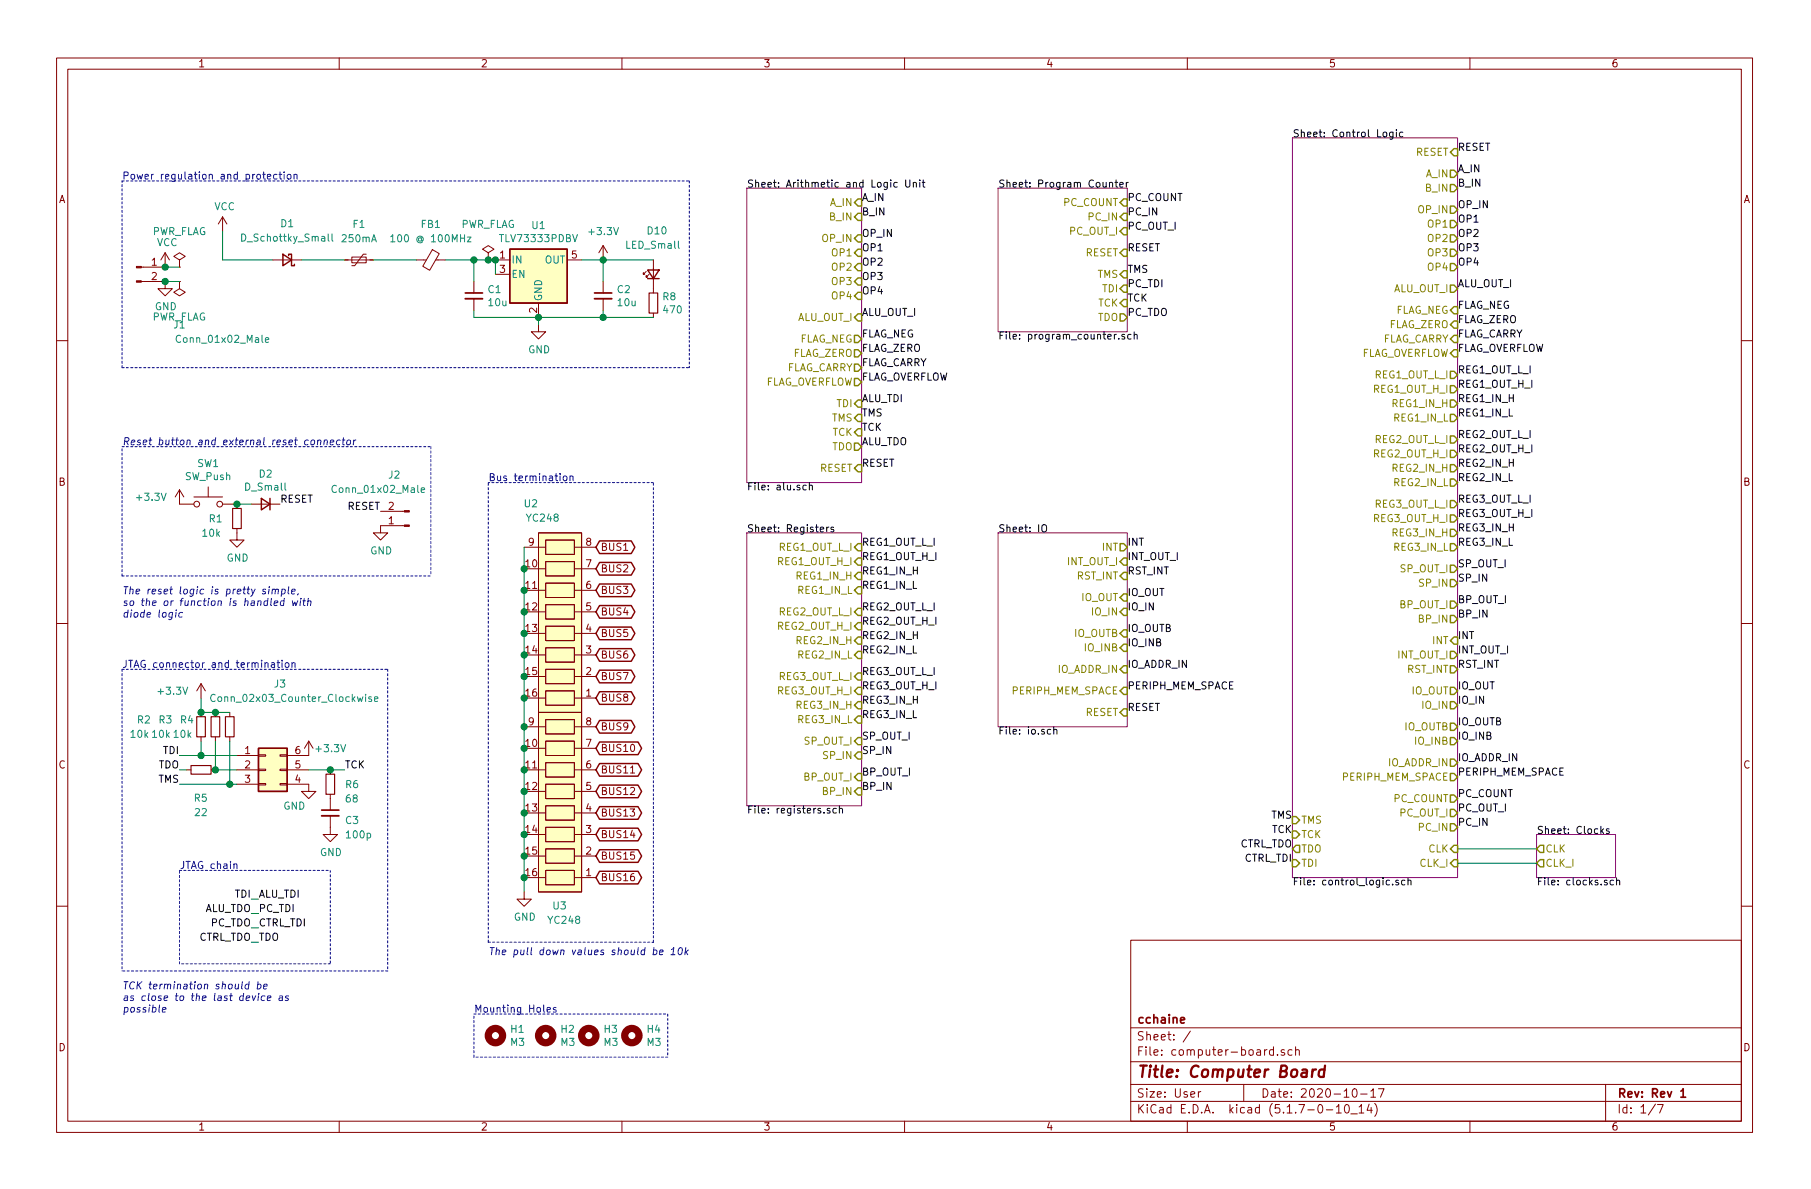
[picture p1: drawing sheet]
EESchema Schematic File Version 4
EELAYER 30 0
EELAYER END
$Descr User 12598 8268
encoding utf-8
Sheet 1 7
Title "Computer Board"
Date "2020-10-17"
Rev "Rev 1"
Comp "cchaine"
Comment1 ""
Comment2 ""
Comment3 ""
Comment4 ""
$EndDescr
$Comp
L YC248:YC248 U?
U 1 1
P 3350 5600
AR Path="/5F97DCB2/5FBC1998" Ref="U?"  Part="1" 
AR Path="/5FBC1998" Ref="U3"  Part="1" 
F 0 "U3" V 2650 5000 50  0000 L CNN
F 1 "YC248" V 2550 4900 50  0000 L CNN
F 2 "Resistor_SMD:YC248" H 3350 5600 50  0001 C CNN
F 3 "" H 3350 5600 50  0001 C CNN
	1    3350 5600
	0    -1   -1   0   
$EndComp
$Comp
L YC248:YC248 U?
U 1 1
P 3350 4350
AR Path="/5F97DCB2/5FBC199E" Ref="U?"  Part="1" 
AR Path="/5FBC199E" Ref="U2"  Part="1" 
F 0 "U2" V 4200 3950 50  0000 L CNN
F 1 "YC248" V 4100 3800 50  0000 L CNN
F 2 "Resistor_SMD:YC248" H 3350 4350 50  0001 C CNN
F 3 "" H 3350 4350 50  0001 C CNN
	1    3350 4350
	0    -1   -1   0   
$EndComp
$Comp
L power:GND #PWR?
U 1 1
P 3650 6200
AR Path="/5F97DCB2/5FBC19B4" Ref="#PWR?"  Part="1" 
AR Path="/5FBC19B4" Ref="#PWR0121"  Part="1" 
F 0 "#PWR0121" H 3650 5950 50  0001 C CNN
F 1 "GND" H 3655 6027 50  0000 C CNN
F 2 "" H 3650 6200 50  0001 C CNN
F 3 "" H 3650 6200 50  0001 C CNN
	1    3650 6200
	1    0    0    -1  
$EndComp
Wire Wire Line
	3650 6200 3650 6100
Connection ~ 3650 3950
Wire Wire Line
	3650 3950 3650 3800
Connection ~ 3650 4100
Wire Wire Line
	3650 4100 3650 3950
Connection ~ 3650 4250
Wire Wire Line
	3650 4250 3650 4100
Connection ~ 3650 4400
Wire Wire Line
	3650 4400 3650 4250
Connection ~ 3650 4550
Wire Wire Line
	3650 4550 3650 4400
Connection ~ 3650 4700
Wire Wire Line
	3650 4700 3650 4550
Connection ~ 3650 4850
Wire Wire Line
	3650 4850 3650 4700
Connection ~ 3650 5050
Wire Wire Line
	3650 5050 3650 4850
Connection ~ 3650 5200
Wire Wire Line
	3650 5200 3650 5050
Connection ~ 3650 5350
Wire Wire Line
	3650 5350 3650 5200
Connection ~ 3650 5500
Wire Wire Line
	3650 5500 3650 5350
Connection ~ 3650 5650
Wire Wire Line
	3650 5650 3650 5500
Connection ~ 3650 5800
Wire Wire Line
	3650 5800 3650 5650
Connection ~ 3650 5950
Wire Wire Line
	3650 5950 3650 5800
Connection ~ 3650 6100
Wire Wire Line
	3650 6100 3650 5950
Wire Notes Line
	3400 6550 3400 3350
Text Notes 3400 3350 0    50   ~ 0
Bus termination
Text Notes 3400 6650 0    50   Italic 0
The pull down values should be 10k
Wire Notes Line
	3400 6550 4550 6550
Wire Notes Line
	4550 6550 4550 3350
Wire Notes Line
	4550 3350 3400 3350
$Comp
L Switch:SW_Push SW1
U 1 1
P 1450 3500
F 0 "SW1" H 1450 3785 50  0000 C CNN
F 1 "SW_Push" H 1450 3694 50  0000 C CNN
F 2 "Button_Switch_SMD:Panasonic_EVQPUJ_EVQPUA" H 1450 3700 50  0001 C CNN
F 3 "~" H 1450 3700 50  0001 C CNN
	1    1450 3500
	1    0    0    -1  
$EndComp
$Comp
L Device:R_Small R1
U 1 1
P 1650 3600
F 0 "R1" H 1450 3600 50  0000 L CNN
F 1 "10k" H 1400 3500 50  0000 L CNN
F 2 "Resistor_SMD:R_0402_1005Metric_Pad0.72x0.64mm_HandSolder" H 1650 3600 50  0001 C CNN
F 3 "~" H 1650 3600 50  0001 C CNN
	1    1650 3600
	1    0    0    -1  
$EndComp
$Comp
L power:+3.3V #PWR0122
U 1 1
P 1250 3500
F 0 "#PWR0122" H 1250 3350 50  0001 C CNN
F 1 "+3.3V" H 1050 3550 50  0000 C CNN
F 2 "" H 1250 3500 50  0001 C CNN
F 3 "" H 1250 3500 50  0001 C CNN
	1    1250 3500
	1    0    0    -1  
$EndComp
$Comp
L power:GND #PWR?
U 1 1
P 1650 3700
AR Path="/5F97DCB2/5FAB7C98" Ref="#PWR?"  Part="1" 
AR Path="/5FAB7C98" Ref="#PWR0123"  Part="1" 
F 0 "#PWR0123" H 1650 3450 50  0001 C CNN
F 1 "GND" H 1655 3527 50  0000 C CNN
F 2 "" H 1650 3700 50  0001 C CNN
F 3 "" H 1650 3700 50  0001 C CNN
	1    1650 3700
	1    0    0    -1  
$EndComp
Wire Notes Line
	850  4000 850  3100
Text Notes 850  3100 0    50   Italic 0
Reset button and external reset connector
$Sheet
S 5200 3700 800  1900
U 5F8C07F0
F0 "Registers" 50
F1 "registers.sch" 50
F2 "REG2_OUT_L_I" I R 6000 4250 50 
F3 "REG2_OUT_H_I" I R 6000 4350 50 
F4 "REG3_OUT_L_I" I R 6000 4700 50 
F5 "REG3_OUT_H_I" I R 6000 4800 50 
F6 "SP_OUT_I" I R 6000 5150 50 
F7 "SP_IN" I R 6000 5250 50 
F8 "BP_OUT_I" I R 6000 5400 50 
F9 "BP_IN" I R 6000 5500 50 
F10 "REG3_IN_H" I R 6000 4900 50 
F11 "REG3_IN_L" I R 6000 5000 50 
F12 "REG1_IN_H" I R 6000 4000 50 
F13 "REG1_IN_L" I R 6000 4100 50 
F14 "REG2_IN_H" I R 6000 4450 50 
F15 "REG2_IN_L" I R 6000 4550 50 
F16 "REG1_OUT_L_I" I R 6000 3800 50 
F17 "REG1_OUT_H_I" I R 6000 3900 50 
$EndSheet
$Sheet
S 9000 950  1150 5150
U 5F8B5E3D
F0 "Control Logic" 50
F1 "control_logic.sch" 50
F2 "TMS" I L 9000 5700 50 
F3 "TCK" I L 9000 5800 50 
F4 "TDI" I L 9000 6000 50 
F5 "TDO" O L 9000 5900 50 
F6 "A_IN" O R 10150 1200 50 
F7 "B_IN" O R 10150 1300 50 
F8 "OP_IN" O R 10150 1450 50 
F9 "OP1" O R 10150 1550 50 
F10 "OP2" O R 10150 1650 50 
F11 "OP3" O R 10150 1750 50 
F12 "OP4" O R 10150 1850 50 
F13 "ALU_OUT_I" O R 10150 2000 50 
F14 "FLAG_NEG" I R 10150 2150 50 
F15 "FLAG_ZERO" I R 10150 2250 50 
F16 "FLAG_CARRY" I R 10150 2350 50 
F17 "FLAG_OVERFLOW" I R 10150 2450 50 
F18 "REG1_OUT_L_I" O R 10150 2600 50 
F19 "REG1_OUT_H_I" O R 10150 2700 50 
F20 "REG1_IN_H" O R 10150 2800 50 
F21 "REG1_IN_L" O R 10150 2900 50 
F22 "REG2_OUT_L_I" O R 10150 3050 50 
F23 "REG2_OUT_H_I" O R 10150 3150 50 
F24 "REG2_IN_H" O R 10150 3250 50 
F25 "REG2_IN_L" O R 10150 3350 50 
F26 "REG3_OUT_L_I" O R 10150 3500 50 
F27 "REG3_OUT_H_I" O R 10150 3600 50 
F28 "REG3_IN_H" O R 10150 3700 50 
F29 "REG3_IN_L" O R 10150 3800 50 
F30 "SP_OUT_I" O R 10150 3950 50 
F31 "SP_IN" O R 10150 4050 50 
F32 "BP_OUT_I" O R 10150 4200 50 
F33 "BP_IN" O R 10150 4300 50 
F34 "PC_COUNT" O R 10150 5550 50 
F35 "PC_OUT_I" O R 10150 5650 50 
F36 "PC_IN" O R 10150 5750 50 
F37 "CLK" I R 10150 5900 50 
F38 "CLK_I" I R 10150 6000 50 
F39 "RESET" I R 10150 1050 50 
F40 "INT" I R 10150 4450 50 
F41 "INT_OUT_I" O R 10150 4550 50 
F42 "RST_INT" O R 10150 4650 50 
F43 "IO_OUT" O R 10150 4800 50 
F44 "IO_IN" O R 10150 4900 50 
F45 "IO_OUTB" O R 10150 5050 50 
F46 "IO_INB" O R 10150 5150 50 
F47 "IO_ADDR_IN" O R 10150 5300 50 
F48 "PERIPH_MEM_SPACE" O R 10150 5400 50 
$EndSheet
Wire Wire Line
	10700 6000 10150 6000
Wire Wire Line
	10150 5900 10700 5900
$Sheet
S 10700 5800 550  300 
U 5F97DC64
F0 "Clocks" 50
F1 "clocks.sch" 50
F2 "CLK" O L 10700 5900 50 
F3 "CLK_I" O L 10700 6000 50 
$EndSheet
$Comp
L power:GND #PWR?
U 1 1
P 2150 5450
AR Path="/5F97DCB2/5FA107AD" Ref="#PWR?"  Part="1" 
AR Path="/5FA107AD" Ref="#PWR0124"  Part="1" 
F 0 "#PWR0124" H 2150 5200 50  0001 C CNN
F 1 "GND" H 2050 5300 50  0000 C CNN
F 2 "" H 2150 5450 50  0001 C CNN
F 3 "" H 2150 5450 50  0001 C CNN
	1    2150 5450
	1    0    0    -1  
$EndComp
$Comp
L Device:R_Small R2
U 1 1
P 1400 5050
F 0 "R2" H 950 5100 50  0000 L CNN
F 1 "10k" H 900 5000 50  0000 L CNN
F 2 "Resistor_SMD:R_0402_1005Metric_Pad0.72x0.64mm_HandSolder" H 1400 5050 50  0001 C CNN
F 3 "~" H 1400 5050 50  0001 C CNN
	1    1400 5050
	1    0    0    -1  
$EndComp
$Comp
L Device:R_Small R3
U 1 1
P 1500 5050
F 0 "R3" H 1100 5100 50  0000 L CNN
F 1 "10k" H 1050 5000 50  0000 L CNN
F 2 "Resistor_SMD:R_0402_1005Metric_Pad0.72x0.64mm_HandSolder" H 1500 5050 50  0001 C CNN
F 3 "~" H 1500 5050 50  0001 C CNN
	1    1500 5050
	1    0    0    -1  
$EndComp
$Comp
L Device:R_Small R4
U 1 1
P 1600 5050
F 0 "R4" H 1250 5100 50  0000 L CNN
F 1 "10k" H 1200 5000 50  0000 L CNN
F 2 "Resistor_SMD:R_0402_1005Metric_Pad0.72x0.64mm_HandSolder" H 1600 5050 50  0001 C CNN
F 3 "~" H 1600 5050 50  0001 C CNN
	1    1600 5050
	1    0    0    -1  
$EndComp
Wire Wire Line
	1650 5450 1600 5450
Wire Wire Line
	1650 5350 1500 5350
Wire Wire Line
	1650 5250 1400 5250
Wire Wire Line
	1600 5150 1600 5450
Connection ~ 1600 5450
Wire Wire Line
	1600 5450 1250 5450
Wire Wire Line
	1500 5150 1500 5350
Wire Wire Line
	1400 5150 1400 5250
Connection ~ 1400 5250
Wire Wire Line
	1400 5250 1250 5250
$Comp
L power:+3.3V #PWR0125
U 1 1
P 1400 4850
F 0 "#PWR0125" H 1400 4700 50  0001 C CNN
F 1 "+3.3V" H 1200 4900 50  0000 C CNN
F 2 "" H 1400 4850 50  0001 C CNN
F 3 "" H 1400 4850 50  0001 C CNN
	1    1400 4850
	1    0    0    -1  
$EndComp
Wire Wire Line
	1400 4850 1400 4950
Wire Wire Line
	1400 4950 1500 4950
Connection ~ 1400 4950
Connection ~ 1500 4950
Wire Wire Line
	1500 4950 1600 4950
Wire Wire Line
	2150 5350 2300 5350
$Comp
L power:+3.3V #PWR0126
U 1 1
P 2150 5250
F 0 "#PWR0126" H 2150 5100 50  0001 C CNN
F 1 "+3.3V" H 2300 5300 50  0000 C CNN
F 2 "" H 2150 5250 50  0001 C CNN
F 3 "" H 2150 5250 50  0001 C CNN
	1    2150 5250
	1    0    0    -1  
$EndComp
$Comp
L Device:R_Small R6
U 1 1
P 2300 5450
F 0 "R6" H 2400 5450 50  0000 L CNN
F 1 "68" H 2400 5350 50  0000 L CNN
F 2 "Resistor_SMD:R_0402_1005Metric_Pad0.72x0.64mm_HandSolder" H 2300 5450 50  0001 C CNN
F 3 "~" H 2300 5450 50  0001 C CNN
	1    2300 5450
	1    0    0    -1  
$EndComp
Connection ~ 2300 5350
Wire Wire Line
	2300 5350 2400 5350
$Comp
L Device:C_Small C3
U 1 1
P 2300 5650
F 0 "C3" H 2400 5600 50  0000 L CNN
F 1 "100p" H 2400 5500 50  0000 L CNN
F 2 "Capacitor_SMD:C_0402_1005Metric_Pad0.74x0.62mm_HandSolder" H 2300 5650 50  0001 C CNN
F 3 "~" H 2300 5650 50  0001 C CNN
	1    2300 5650
	1    0    0    -1  
$EndComp
$Comp
L power:GND #PWR?
U 1 1
P 2300 5750
AR Path="/5F97DCB2/5FA19F7E" Ref="#PWR?"  Part="1" 
AR Path="/5FA19F7E" Ref="#PWR0127"  Part="1" 
F 0 "#PWR0127" H 2300 5500 50  0001 C CNN
F 1 "GND" H 2305 5577 50  0000 C CNN
F 2 "" H 2300 5750 50  0001 C CNN
F 3 "" H 2300 5750 50  0001 C CNN
	1    2300 5750
	1    0    0    -1  
$EndComp
$Comp
L Device:R_Small R5
U 1 1
P 1400 5350
F 0 "R5" V 1200 5300 50  0000 L CNN
F 1 "22" V 1100 5300 50  0000 L CNN
F 2 "Resistor_SMD:R_0402_1005Metric_Pad0.72x0.64mm_HandSolder" H 1400 5350 50  0001 C CNN
F 3 "~" H 1400 5350 50  0001 C CNN
	1    1400 5350
	0    -1   -1   0   
$EndComp
Connection ~ 1500 5350
Wire Notes Line
	850  4650 2700 4650
Wire Notes Line
	2700 6750 850  6750
Text Notes 850  4650 0    50   ~ 0
JTAG connector and termination
Text Notes 850  7050 0    50   Italic 0
TCK termination should be \nas close to the last device as\npossible
$Comp
L Connector:Conn_01x02_Male J2
U 1 1
P 2850 3650
F 0 "J2" H 3000 3300 50  0000 R CNN
F 1 "Conn_01x02_Male" H 3400 3400 50  0000 R CNN
F 2 "Connector_Molex:Molex_Pico-Clasp_202396-0207_1x02-1MP_P1.00mm_Horizontal" H 2850 3650 50  0001 C CNN
F 3 "~" H 2850 3650 50  0001 C CNN
	1    2850 3650
	-1   0    0    1   
$EndComp
$Comp
L Device:D_Small D2
U 1 1
P 1850 3500
F 0 "D2" H 1850 3293 50  0000 C CNN
F 1 "D_Small" H 1850 3384 50  0000 C CNN
F 2 "Diode_SMD:D_0603_1608Metric_Pad1.05x0.95mm_HandSolder" V 1850 3500 50  0001 C CNN
F 3 "~" V 1850 3500 50  0001 C CNN
	1    1850 3500
	-1   0    0    1   
$EndComp
Wire Wire Line
	1650 3500 1750 3500
Connection ~ 1650 3500
$Comp
L power:GND #PWR?
U 1 1
P 2650 3650
AR Path="/5F97DCB2/5FA59ED7" Ref="#PWR?"  Part="1" 
AR Path="/5FA59ED7" Ref="#PWR0128"  Part="1" 
F 0 "#PWR0128" H 2650 3400 50  0001 C CNN
F 1 "GND" H 2655 3477 50  0000 C CNN
F 2 "" H 2650 3650 50  0001 C CNN
F 3 "" H 2650 3650 50  0001 C CNN
	1    2650 3650
	1    0    0    -1  
$EndComp
Wire Notes Line
	3000 3100 3000 4000
Wire Notes Line
	850  3100 3000 3100
Wire Notes Line
	850  4000 3000 4000
Text Notes 850  4300 0    50   Italic 0
The reset logic is pretty simple, \nso the or function is handled with\ndiode logic
Wire Notes Line
	1250 6050 2300 6050
Wire Notes Line
	2300 6050 2300 6700
Wire Notes Line
	2300 6700 1250 6700
Wire Notes Line
	1250 6700 1250 6050
Text Notes 1250 6050 0    50   ~ 0
JTAG chain
Wire Notes Line
	850  4650 850  6750
Wire Notes Line
	2700 4650 2700 6750
Text Notes 850  1250 0    50   ~ 0
Power regulation and protection
$Comp
L power:VCC #PWR01
U 1 1
P 1550 1600
F 0 "#PWR01" H 1550 1450 50  0001 C CNN
F 1 "VCC" H 1565 1773 50  0000 C CNN
F 2 "" H 1550 1600 50  0001 C CNN
F 3 "" H 1550 1600 50  0001 C CNN
	1    1550 1600
	1    0    0    -1  
$EndComp
$Comp
L Device:Polyfuse_Small F1
U 1 1
P 2500 1800
F 0 "F1" V 2250 1800 50  0000 C CNN
F 1 "250mA" V 2350 1800 50  0000 C CNN
F 2 "Fuse:Fuse_1206_3216Metric_Pad1.42x1.75mm_HandSolder" H 2550 1600 50  0001 L CNN
F 3 "~" H 2500 1800 50  0001 C CNN
	1    2500 1800
	0    1    1    0   
$EndComp
$Comp
L Device:D_Schottky_Small D1
U 1 1
P 2000 1800
F 0 "D1" H 2000 1550 50  0000 C CNN
F 1 "D_Schottky_Small" H 2000 1650 50  0000 C CNN
F 2 "Diode_SMD:D_0603_1608Metric_Pad1.05x0.95mm_HandSolder" V 2000 1800 50  0001 C CNN
F 3 "~" V 2000 1800 50  0001 C CNN
	1    2000 1800
	-1   0    0    1   
$EndComp
$Comp
L Device:Ferrite_Bead_Small FB1
U 1 1
P 3000 1800
F 0 "FB1" V 2750 1800 50  0000 C CNN
F 1 "100 @ 100MHz" V 2850 1800 50  0000 C CNN
F 2 "Resistor_SMD:R_0603_1608Metric" V 2930 1800 50  0001 C CNN
F 3 "~" H 3000 1800 50  0001 C CNN
	1    3000 1800
	0    1    1    0   
$EndComp
Wire Wire Line
	2900 1800 2600 1800
Wire Wire Line
	2400 1800 2100 1800
Wire Wire Line
	1550 1800 1550 1600
Wire Wire Line
	1550 1800 1900 1800
$Comp
L Device:C_Small C1
U 1 1
P 3300 2050
F 0 "C1" H 3392 2096 50  0000 L CNN
F 1 "10u" H 3392 2005 50  0000 L CNN
F 2 "Capacitor_SMD:C_0603_1608Metric" H 3300 2050 50  0001 C CNN
F 3 "~" H 3300 2050 50  0001 C CNN
	1    3300 2050
	1    0    0    -1  
$EndComp
$Comp
L Device:C_Small C2
U 1 1
P 4200 2050
F 0 "C2" H 4292 2096 50  0000 L CNN
F 1 "10u" H 4292 2005 50  0000 L CNN
F 2 "Capacitor_SMD:C_0603_1608Metric" H 4200 2050 50  0001 C CNN
F 3 "~" H 4200 2050 50  0001 C CNN
	1    4200 2050
	1    0    0    -1  
$EndComp
Wire Wire Line
	4050 1800 4200 1800
Wire Wire Line
	4200 1800 4200 1950
Wire Wire Line
	3300 1950 3300 1800
Wire Wire Line
	3300 1800 3100 1800
$Comp
L power:GND #PWR?
U 1 1
P 3750 2250
AR Path="/5F97DCB2/5FAF009F" Ref="#PWR?"  Part="1" 
AR Path="/5FAF009F" Ref="#PWR05"  Part="1" 
F 0 "#PWR05" H 3750 2000 50  0001 C CNN
F 1 "GND" H 3755 2077 50  0000 C CNN
F 2 "" H 3750 2250 50  0001 C CNN
F 3 "" H 3750 2250 50  0001 C CNN
	1    3750 2250
	1    0    0    -1  
$EndComp
$Comp
L power:+3.3V #PWR02
U 1 1
P 4200 1800
F 0 "#PWR02" H 4200 1650 50  0001 C CNN
F 1 "+3.3V" H 4200 2000 50  0000 C CNN
F 2 "" H 4200 1800 50  0001 C CNN
F 3 "" H 4200 1800 50  0001 C CNN
	1    4200 1800
	1    0    0    -1  
$EndComp
Connection ~ 4200 1800
Wire Notes Line
	4800 1250 4800 2550
Wire Notes Line
	850  2550 850  1250
Wire Wire Line
	1300 5350 1250 5350
Text Label 1950 3500 0    50   ~ 0
RESET
Text Label 2650 3550 2    50   ~ 0
RESET
Text Label 1250 5250 2    50   ~ 0
TDI
Text Label 1250 5350 2    50   ~ 0
TDO
Text Label 1250 5450 2    50   ~ 0
TMS
Text Label 2400 5350 0    50   ~ 0
TCK
Text Label 1750 6250 2    50   ~ 0
TDI
Text Label 1750 6350 2    50   ~ 0
ALU_TDO
Text Label 1750 6450 2    50   ~ 0
PC_TDO
Text Label 1750 6550 2    50   ~ 0
CTRL_TDO
$Sheet
S 6950 3700 900  1350
U 5F8B5DB4
F0 "IO" 50
F1 "io.sch" 50
F2 "INT_OUT_I" I R 7850 3900 50 
F3 "RST_INT" I R 7850 4000 50 
F4 "INT" O R 7850 3800 50 
F5 "PERIPH_MEM_SPACE" I R 7850 4800 50 
F6 "IO_OUT" I R 7850 4150 50 
F7 "IO_OUTB" I R 7850 4400 50 
F8 "IO_IN" I R 7850 4250 50 
F9 "IO_INB" I R 7850 4500 50 
F10 "IO_ADDR_IN" I R 7850 4650 50 
F11 "RESET" I R 7850 4950 50 
$EndSheet
$Sheet
S 5200 1300 800  2050
U 5F8B5CB7
F0 "Arithmetic and Logic Unit" 50
F1 "alu.sch" 50
F2 "TMS" I R 6000 2900 50 
F3 "TCK" I R 6000 3000 50 
F4 "TDO" O R 6000 3100 50 
F5 "TDI" I R 6000 2800 50 
F6 "OP1" I R 6000 1750 50 
F7 "OP2" I R 6000 1850 50 
F8 "OP3" I R 6000 1950 50 
F9 "OP4" I R 6000 2050 50 
F10 "FLAG_ZERO" O R 6000 2450 50 
F11 "FLAG_NEG" O R 6000 2350 50 
F12 "FLAG_CARRY" O R 6000 2550 50 
F13 "FLAG_OVERFLOW" O R 6000 2650 50 
F14 "ALU_OUT_I" I R 6000 2200 50 
F15 "A_IN" I R 6000 1400 50 
F16 "B_IN" I R 6000 1500 50 
F17 "OP_IN" I R 6000 1650 50 
F18 "RESET" I R 6000 3250 50 
$EndSheet
Text Label 6000 1400 0    50   ~ 0
A_IN
Text Label 6000 1500 0    50   ~ 0
B_IN
Text Label 6000 1650 0    50   ~ 0
OP_IN
Text Label 6000 1750 0    50   ~ 0
OP1
Text Label 6000 1850 0    50   ~ 0
OP2
Text Label 6000 1950 0    50   ~ 0
OP3
Text Label 6000 2050 0    50   ~ 0
OP4
Text Label 6000 2200 0    50   ~ 0
ALU_OUT_I
Text Label 6000 2350 0    50   ~ 0
FLAG_NEG
Text Label 6000 2450 0    50   ~ 0
FLAG_ZERO
Text Label 6000 2550 0    50   ~ 0
FLAG_CARRY
Text Label 6000 2650 0    50   ~ 0
FLAG_OVERFLOW
Text Label 6000 2800 0    50   ~ 0
ALU_TDI
Text Label 6000 2900 0    50   ~ 0
TMS
Text Label 6000 3000 0    50   ~ 0
TCK
Text Label 6000 3250 0    50   ~ 0
RESET
Text Label 6000 3800 0    50   ~ 0
REG1_OUT_L_I
Text Label 6000 3900 0    50   ~ 0
REG1_OUT_H_I
Text Label 6000 4000 0    50   ~ 0
REG1_IN_H
Text Label 6000 4100 0    50   ~ 0
REG1_IN_L
Text Label 6000 4250 0    50   ~ 0
REG2_OUT_L_I
Text Label 6000 4350 0    50   ~ 0
REG2_OUT_H_I
Text Label 6000 4450 0    50   ~ 0
REG2_IN_H
Text Label 6000 4550 0    50   ~ 0
REG2_IN_L
Text Label 6000 4700 0    50   ~ 0
REG3_OUT_L_I
Text Label 6000 4800 0    50   ~ 0
REG3_OUT_H_I
Text Label 6000 4900 0    50   ~ 0
REG3_IN_H
Text Label 6000 5000 0    50   ~ 0
REG3_IN_L
Text Label 6000 5150 0    50   ~ 0
SP_OUT_I
Text Label 6000 5250 0    50   ~ 0
SP_IN
Text Label 6000 5400 0    50   ~ 0
BP_OUT_I
Text Label 6000 5500 0    50   ~ 0
BP_IN
Text Label 7850 3800 0    50   ~ 0
INT
Text Label 7850 3900 0    50   ~ 0
INT_OUT_I
Text Label 7850 4000 0    50   ~ 0
RST_INT
Text Label 7850 4150 0    50   ~ 0
IO_OUT
Text Label 7850 4250 0    50   ~ 0
IO_IN
Text Label 7850 4400 0    50   ~ 0
IO_OUTB
Text Label 7850 4500 0    50   ~ 0
IO_INB
Text Label 7850 4650 0    50   ~ 0
IO_ADDR_IN
Text Label 7850 4800 0    50   ~ 0
PERIPH_MEM_SPACE
Text Label 7850 4950 0    50   ~ 0
RESET
Text Label 10150 1200 0    50   ~ 0
A_IN
Text Label 10150 1300 0    50   ~ 0
B_IN
Text Label 10150 1450 0    50   ~ 0
OP_IN
Text Label 10150 1550 0    50   ~ 0
OP1
Text Label 10150 1650 0    50   ~ 0
OP2
Text Label 10150 1750 0    50   ~ 0
OP3
Text Label 10150 1850 0    50   ~ 0
OP4
Text Label 10150 2000 0    50   ~ 0
ALU_OUT_I
Text Label 10150 2150 0    50   ~ 0
FLAG_NEG
Text Label 10150 2250 0    50   ~ 0
FLAG_ZERO
Text Label 10150 2350 0    50   ~ 0
FLAG_CARRY
Text Label 10150 2450 0    50   ~ 0
FLAG_OVERFLOW
Text Label 10150 2600 0    50   ~ 0
REG1_OUT_L_I
Text Label 10150 2700 0    50   ~ 0
REG1_OUT_H_I
Text Label 10150 2800 0    50   ~ 0
REG1_IN_H
Text Label 10150 2900 0    50   ~ 0
REG1_IN_L
Text Label 10150 3050 0    50   ~ 0
REG2_OUT_L_I
Text Label 10150 3150 0    50   ~ 0
REG2_OUT_H_I
Text Label 10150 3250 0    50   ~ 0
REG2_IN_H
Text Label 10150 3350 0    50   ~ 0
REG2_IN_L
Text Label 10150 3500 0    50   ~ 0
REG3_OUT_L_I
Text Label 10150 3600 0    50   ~ 0
REG3_OUT_H_I
Text Label 10150 3700 0    50   ~ 0
REG3_IN_H
Text Label 10150 3800 0    50   ~ 0
REG3_IN_L
Text Label 10150 3950 0    50   ~ 0
SP_OUT_I
Text Label 10150 4050 0    50   ~ 0
SP_IN
Text Label 10150 4200 0    50   ~ 0
BP_OUT_I
Text Label 10150 4300 0    50   ~ 0
BP_IN
Text Label 10150 4450 0    50   ~ 0
INT
Text Label 10150 4550 0    50   ~ 0
INT_OUT_I
Text Label 10150 4650 0    50   ~ 0
RST_INT
Text Label 10150 4800 0    50   ~ 0
IO_OUT
Text Label 10150 4900 0    50   ~ 0
IO_IN
Text Label 10150 5050 0    50   ~ 0
IO_OUTB
Text Label 10150 5150 0    50   ~ 0
IO_INB
Text Label 10150 5300 0    50   ~ 0
IO_ADDR_IN
Text Label 10150 5400 0    50   ~ 0
PERIPH_MEM_SPACE
Text Label 10150 5550 0    50   ~ 0
PC_COUNT
Text Label 10150 5650 0    50   ~ 0
PC_OUT_I
Text Label 10150 5750 0    50   ~ 0
PC_IN
Text Label 10150 1050 0    50   ~ 0
RESET
Text GLabel 4150 6100 2    50   3State ~ 0
BUS16
Text GLabel 4150 5950 2    50   3State ~ 0
BUS15
Text GLabel 4150 5800 2    50   3State ~ 0
BUS14
Text GLabel 4150 5650 2    50   3State ~ 0
BUS13
Text GLabel 4150 5500 2    50   3State ~ 0
BUS12
Text GLabel 4150 5350 2    50   3State ~ 0
BUS11
Text GLabel 4150 5200 2    50   3State ~ 0
BUS10
Text GLabel 4150 5050 2    50   3State ~ 0
BUS9
Text GLabel 4150 4850 2    50   3State ~ 0
BUS8
Text GLabel 4150 4700 2    50   3State ~ 0
BUS7
Text GLabel 4150 4550 2    50   3State ~ 0
BUS6
Text GLabel 4150 4400 2    50   3State ~ 0
BUS5
Text GLabel 4150 4250 2    50   3State ~ 0
BUS4
Text GLabel 4150 4100 2    50   3State ~ 0
BUS3
Text GLabel 4150 3950 2    50   3State ~ 0
BUS2
Text GLabel 4150 3800 2    50   3State ~ 0
BUS1
Text Label 9000 5700 2    50   ~ 0
TMS
Text Label 9000 5800 2    50   ~ 0
TCK
Text Label 9000 5900 2    50   ~ 0
CTRL_TDO
Text Label 9000 6000 2    50   ~ 0
CTRL_TDI
Connection ~ 3300 1800
Text Label 6000 3100 0    50   ~ 0
ALU_TDO
Text Label 7850 1400 0    50   ~ 0
PC_COUNT
Text Label 7850 1500 0    50   ~ 0
PC_IN
Text Label 7850 1600 0    50   ~ 0
PC_OUT_I
Text Label 7850 1750 0    50   ~ 0
RESET
Text Label 7850 2000 0    50   ~ 0
PC_TDI
Text Label 7850 2200 0    50   ~ 0
PC_TDO
Text Label 7850 2100 0    50   ~ 0
TCK
Text Label 7850 1900 0    50   ~ 0
TMS
$Sheet
S 6950 1300 900  1000
U 5FA796BE
F0 "Program Counter" 50
F1 "program_counter.sch" 50
F2 "TMS" I R 7850 1900 50 
F3 "TDI" I R 7850 2000 50 
F4 "TCK" I R 7850 2100 50 
F5 "PC_COUNT" I R 7850 1400 50 
F6 "RESET" I R 7850 1750 50 
F7 "TDO" O R 7850 2200 50 
F8 "PC_IN" I R 7850 1500 50 
F9 "PC_OUT_I" I R 7850 1600 50 
$EndSheet
Wire Wire Line
	3400 1800 3450 1800
Wire Wire Line
	3300 1800 3400 1800
Connection ~ 3400 1800
$Comp
L power:PWR_FLAG #FLG0101
U 1 1
P 3400 1800
F 0 "#FLG0101" H 3400 1875 50  0001 C CNN
F 1 "PWR_FLAG" H 3400 2050 50  0000 C CNN
F 2 "" H 3400 1800 50  0001 C CNN
F 3 "~" H 3400 1800 50  0001 C CNN
	1    3400 1800
	1    0    0    -1  
$EndComp
$Comp
L Connector:Conn_01x02_Male J1
U 1 1
P 950 1850
F 0 "J1" H 1250 1450 50  0000 C CNN
F 1 "Conn_01x02_Male" H 1550 1350 50  0000 C CNN
F 2 "Connector_Molex:Molex_Pico-Clasp_202396-0207_1x02-1MP_P1.00mm_Horizontal" H 950 1850 50  0001 C CNN
F 3 "~" H 950 1850 50  0001 C CNN
	1    950  1850
	1    0    0    -1  
$EndComp
$Comp
L power:VCC #PWR03
U 1 1
P 1150 1850
F 0 "#PWR03" H 1150 1700 50  0001 C CNN
F 1 "VCC" H 1165 2023 50  0000 C CNN
F 2 "" H 1150 1850 50  0001 C CNN
F 3 "" H 1150 1850 50  0001 C CNN
	1    1150 1850
	1    0    0    -1  
$EndComp
$Comp
L power:GND #PWR?
U 1 1
P 1150 1950
AR Path="/5F97DCB2/5FAF95BA" Ref="#PWR?"  Part="1" 
AR Path="/5FAF95BA" Ref="#PWR04"  Part="1" 
F 0 "#PWR04" H 1150 1700 50  0001 C CNN
F 1 "GND" H 1155 1777 50  0000 C CNN
F 2 "" H 1150 1950 50  0001 C CNN
F 3 "" H 1150 1950 50  0001 C CNN
	1    1150 1950
	1    0    0    -1  
$EndComp
$Comp
L power:PWR_FLAG #FLG0102
U 1 1
P 1250 1850
F 0 "#FLG0102" H 1250 1925 50  0001 C CNN
F 1 "PWR_FLAG" H 1250 2100 50  0000 C CNN
F 2 "" H 1250 1850 50  0001 C CNN
F 3 "~" H 1250 1850 50  0001 C CNN
	1    1250 1850
	1    0    0    -1  
$EndComp
Wire Wire Line
	1150 1850 1250 1850
Connection ~ 1150 1850
$Comp
L power:PWR_FLAG #FLG0103
U 1 1
P 1250 1950
F 0 "#FLG0103" H 1250 2025 50  0001 C CNN
F 1 "PWR_FLAG" H 1250 2200 50  0000 C CNN
F 2 "" H 1250 1950 50  0001 C CNN
F 3 "~" H 1250 1950 50  0001 C CNN
	1    1250 1950
	-1   0    0    1   
$EndComp
Wire Wire Line
	1150 1950 1250 1950
Connection ~ 1150 1950
Wire Wire Line
	1750 6550 1800 6550
Wire Wire Line
	1750 6450 1800 6450
Wire Wire Line
	1750 6350 1800 6350
Wire Wire Line
	1750 6250 1800 6250
Text Label 1800 6550 0    50   ~ 0
TDO
Text Label 1800 6450 0    50   ~ 0
CTRL_TDI
Text Label 1800 6350 0    50   ~ 0
PC_TDI
Text Label 1800 6250 0    50   ~ 0
ALU_TDI
$Comp
L Connector_Generic:Conn_02x03_Counter_Clockwise J3
U 1 1
P 1850 5350
F 0 "J3" H 1950 5950 50  0000 C CNN
F 1 "Conn_02x03_Counter_Clockwise" H 2050 5850 50  0000 C CNN
F 2 "Connector_Molex:Molex_Pico-Clasp_202396-0607_1x06-1MP_P1.00mm_Horizontal" H 1850 5350 50  0001 C CNN
F 3 "~" H 1850 5350 50  0001 C CNN
	1    1850 5350
	1    0    0    -1  
$EndComp
$Comp
L Mechanical:MountingHole H1
U 1 1
P 3450 7200
F 0 "H1" H 3550 7246 50  0000 L CNN
F 1 "M3" H 3550 7155 50  0000 L CNN
F 2 "MountingHole:MountingHole_2.7mm_M2.5" H 3450 7200 50  0001 C CNN
F 3 "~" H 3450 7200 50  0001 C CNN
	1    3450 7200
	1    0    0    -1  
$EndComp
$Comp
L Mechanical:MountingHole H2
U 1 1
P 3800 7200
F 0 "H2" H 3900 7246 50  0000 L CNN
F 1 "M3" H 3900 7155 50  0000 L CNN
F 2 "MountingHole:MountingHole_2.7mm_M2.5" H 3800 7200 50  0001 C CNN
F 3 "~" H 3800 7200 50  0001 C CNN
	1    3800 7200
	1    0    0    -1  
$EndComp
$Comp
L Mechanical:MountingHole H3
U 1 1
P 4100 7200
F 0 "H3" H 4200 7246 50  0000 L CNN
F 1 "M3" H 4200 7155 50  0000 L CNN
F 2 "MountingHole:MountingHole_2.7mm_M2.5" H 4100 7200 50  0001 C CNN
F 3 "~" H 4100 7200 50  0001 C CNN
	1    4100 7200
	1    0    0    -1  
$EndComp
$Comp
L Mechanical:MountingHole H4
U 1 1
P 4400 7200
F 0 "H4" H 4500 7246 50  0000 L CNN
F 1 "M3" H 4500 7155 50  0000 L CNN
F 2 "MountingHole:MountingHole_2.7mm_M2.5" H 4400 7200 50  0001 C CNN
F 3 "~" H 4400 7200 50  0001 C CNN
	1    4400 7200
	1    0    0    -1  
$EndComp
Wire Notes Line
	3300 7050 4650 7050
Wire Notes Line
	4650 7050 4650 7350
Wire Notes Line
	4650 7350 3300 7350
Wire Notes Line
	3300 7350 3300 7050
Text Notes 3300 7050 0    50   ~ 0
Mounting Holes
$Comp
L Regulator_Linear:TLV73333PDBV U1
U 1 1
P 3750 1900
F 0 "U1" H 3750 2242 50  0000 C CNN
F 1 "TLV73333PDBV" H 3750 2151 50  0000 C CNN
F 2 "Package_TO_SOT_SMD:SOT-23-5" H 3750 2225 50  0001 C CIN
F 3 "http://www.ti.com/lit/ds/symlink/tlv733p.pdf" H 3750 1900 50  0001 C CNN
	1    3750 1900
	1    0    0    -1  
$EndComp
Wire Wire Line
	3750 2200 3750 2250
Wire Wire Line
	3450 1900 3450 1800
Connection ~ 3450 1800
Wire Wire Line
	3300 2150 3300 2200
Wire Wire Line
	3300 2200 3750 2200
Connection ~ 3750 2200
Wire Wire Line
	3750 2200 4200 2200
Wire Wire Line
	4200 2200 4200 2150
$Comp
L Device:LED_Small D10
U 1 1
P 4550 1900
F 0 "D10" V 4850 1950 50  0000 R CNN
F 1 "LED_Small" V 4750 2100 50  0000 R CNN
F 2 "LED_SMD:LED_0805_2012Metric" V 4550 1900 50  0001 C CNN
F 3 "~" V 4550 1900 50  0001 C CNN
	1    4550 1900
	0    -1   -1   0   
$EndComp
$Comp
L Device:R_Small R8
U 1 1
P 4550 2100
F 0 "R8" H 4609 2146 50  0000 L CNN
F 1 "470" H 4609 2055 50  0000 L CNN
F 2 "Resistor_SMD:R_0402_1005Metric_Pad0.72x0.64mm_HandSolder" H 4550 2100 50  0001 C CNN
F 3 "~" H 4550 2100 50  0001 C CNN
	1    4550 2100
	1    0    0    -1  
$EndComp
Wire Wire Line
	4200 2200 4550 2200
Connection ~ 4200 2200
Wire Wire Line
	4200 1800 4550 1800
Wire Notes Line
	850  1250 4800 1250
Wire Notes Line
	850  2550 4800 2550
$EndSCHEMATC
